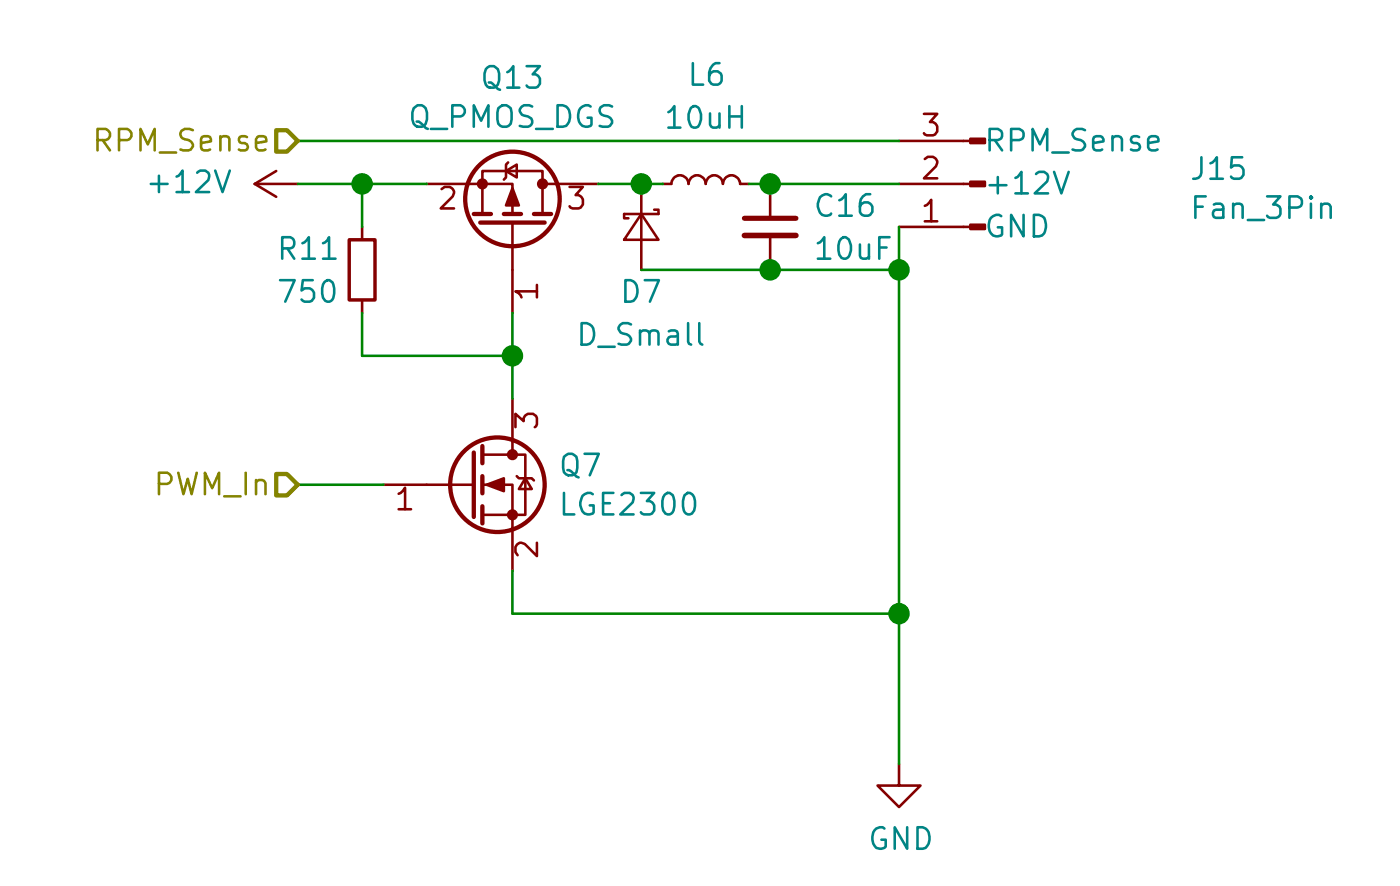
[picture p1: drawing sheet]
<svg xmlns="http://www.w3.org/2000/svg" width="83mm" height="52mm" viewBox="0 0 83 52" stroke-linecap="round" stroke-linejoin="round" font-family="sans-serif">
<path d="M53.2 45.2v1.2h1.2l-1.2 1.3-1.3-1.3h1.3" fill="none" stroke="#840000" stroke-width=".15"/>
<path d="M57.4 8.2h.8v.3h-.8z" fill="#840000"/>
<path d="M57.4 8.2h.8v.3h-.8z" fill="none" stroke="#840000" stroke-width=".15"/>
<path d="M57.4 10.7h.8v.3h-.8z" fill="#840000"/>
<path d="M57.4 10.7h.8v.3h-.8z" fill="none" stroke="#840000" stroke-width=".15"/>
<path d="M57.4 13.3h.8v.2h-.8z" fill="#840000"/>
<path d="M15.1 10.9h2.5M15.1 10.9l1.2 .7M16.3 10.1l-1.2 .8M53.2 8.3h4.2M53.2 10.9h4.2M53.2 13.4h4.2M57.4 13.3h.8v.2h-.8z" fill="none" stroke="#840000" stroke-width=".15"/>
<path d="M62.3 10.2l.5 1.2 .4-1.2" fill="none" stroke="#008484" stroke-width=".15"/>
<circle cx="29.4" cy="28.6" r="2.79" fill="none" stroke="#840000" stroke-width=".25"/>
<circle cx="30.3" cy="30.4" r=".25" fill="#840000"/>
<circle cx="30.3" cy="30.4" r=".25" fill="none" stroke="#840000" stroke-width=".15"/>
<circle cx="30.3" cy="26.9" r=".25" fill="#840000"/>
<g fill="none" stroke="#840000" stroke-width=".15">
<path d="M25.2 28.6h2.8M28.5 28.6h1.8v2.6M28.5 26.9h2.6v3.5h-2.6M30.3 26.1v.8"/>
<circle cx="30.3" cy="26.9" r=".25"/>
</g>
<path d="M28 26.7v3.9M28.5 26.4v1M28.5 28.1v1.1M28.5 29.9v1" fill="none" stroke="#840000" stroke-width=".25"/>
<path d="M28.8 28.6l1-.3v.7z" fill="#840000"/>
<path d="M22.7 28.6h2.5M28.8 28.6l1-.3v.7zM30.3 23.6v2.5M30.3 31.2v2.5M30.6 28.1l.1 .2h.7l.2 .1M31.1 28.3l.3 .6h-.7z" fill="none" stroke="#840000" stroke-width=".15"/>
<circle cx="30.3" cy="11.8" r="2.79" fill="none" stroke="#840000" stroke-width=".25"/>
<circle cx="28.5" cy="10.9" r=".25" fill="#840000"/>
<circle cx="28.5" cy="10.9" r=".25" fill="none" stroke="#840000" stroke-width=".15"/>
<circle cx="32.1" cy="10.9" r=".25" fill="#840000"/>
<g fill="none" stroke="#840000" stroke-width=".15">
<path d="M27.8 10.9h2.5v1.7M28.5 12.6v-2.5h3.6v2.5M30.3 13.2v2.8M32.1 10.9h.7"/>
<circle cx="32.1" cy="10.9" r=".25"/>
</g>
<path d="M28 12.6h1M28.4 13.2h3.8M29.8 12.6h1M31.6 12.6h1" fill="none" stroke="#840000" stroke-width=".25"/>
<path d="M30.3 11.1l.4 1h-.8z" fill="#840000"/>
<g fill="none" stroke="#840000" stroke-width=".15">
<path d="M21.4 13.4v.8M21.4 17.7v.8M25.2 10.9h2.6M29.9 10.1l.7-.4v.8zM30 9.6l-.1 .1v.8l-.1 .1M30.3 11.1l.4 1h-.8zM30.3 16v2.5M32.8 10.9h2.6M37.9 12.6l1 1.6h-2zM37.9 10.9v5.1M38.7 12.4h.2v.2h-2v.3h.3M39.2 10.9h.5a.51 .51 0 0 1 .5-.5 .51 .51 0 0 1 .5 .5 .51 .51 0 0 1 .5-.5 .51 .51 0 0 1 .5 .5 .51 .51 0 0 1 .5-.5 .51 .51 0 0 1 .5 .5 .51 .51 0 0 1 .6-.5 .51 .51 0 0 1 .5 .5h.5"/>
<path d="M45.5 10.9v2M45.5 13.9v2.1"/>
</g>
<path d="M44 13.9h3.1" fill="none" stroke="#840000" stroke-width=".33"/>
<path d="M44 12.9h3.1" fill="none" stroke="#840000" stroke-width=".3"/>
<path d="M20.7 14.2h1.5v3.5h-1.5z" fill="none" stroke="#840000" stroke-width=".2"/>
<path d="M17.6 10.9h7.6M17.6 8.3h35.6M21.4 18.5v2.5h8.9M21.4 10.9v2.5M30.3 18.5v5.1M35.4 10.9h3.8M37.9 16h15.3M44.3 10.9h8.9M53.2 13.4v31.8M17.6 28.6h5.1M30.3 33.7v2.6h22.9" fill="none" stroke="#008400" stroke-width=".15"/>
<path d="M16.3 7.7h.7l.6 .6-.6 .7h-.7zM16.3 28h.7l.6 .6-.6 .7h-.7z" fill="none" stroke="#848400" stroke-width=".25"/>
<circle cx="53.2" cy="36.3" r=".51" fill="#008400"/>
<circle cx="53.2" cy="36.3" r=".51" fill="none" stroke="#008400" stroke-width=".25"/>
<circle cx="21.4" cy="10.9" r=".51" fill="#008400"/>
<circle cx="21.4" cy="10.9" r=".51" fill="none" stroke="#008400" stroke-width=".25"/>
<circle cx="45.5" cy="15.9" r=".51" fill="#008400"/>
<circle cx="45.5" cy="15.9" r=".51" fill="none" stroke="#008400" stroke-width=".25"/>
<circle cx="30.3" cy="21" r=".51" fill="#008400"/>
<circle cx="30.3" cy="21" r=".51" fill="none" stroke="#008400" stroke-width=".25"/>
<circle cx="37.9" cy="10.9" r=".51" fill="#008400"/>
<circle cx="37.9" cy="10.9" r=".51" fill="none" stroke="#008400" stroke-width=".25"/>
<circle cx="45.5" cy="10.9" r=".51" fill="#008400"/>
<circle cx="45.5" cy="10.9" r=".51" fill="none" stroke="#008400" stroke-width=".25"/>
<circle cx="53.2" cy="15.9" r=".51" fill="#008400"/>
<circle cx="53.2" cy="15.9" r=".51" fill="none" stroke="#008400" stroke-width=".25"/>
<g font-size="1.8" fill="#008484">
<text x="28.6" y="5.3">Q13</text>
<text x="40.8" y="5.1">L6</text>
<text x="9.1" y="11.4">+12V</text>
<text x="24.1" y="7.6">Q_PMOS_DGS</text>
<text x="39.6" y="7.6">10uH</text>
<text x="58.2" y="11.5">+12V</text>
<text x="58.2" y="9">RPM_Sense</text>
<text x="70.6" y="10.6">J15</text>
<text x="16.6" y="15.4">R11</text>
<text x="16.7" y="17.9">750</text>
<text x="36.8" y="17.9">D7</text>
<text x="48.4" y="12.8">C16</text>
<text x="48.4" y="15.4">10uF</text>
<text x="58.2" y="14">GND</text>
<text x="70.8" y="13">Fan_3Pin</text>
<text x="34.4" y="20.4">D_Small</text>
<text x="33.2" y="28.2">Q7</text>
<text x="33.4" y="30.5">LGE2300</text>
<text x="51.3" y="50.2">GND</text>
</g>
<g font-size="1.8" fill="#848400">
<text x="5.9" y="9">RPM_Sense</text>
<text x="9.2" y="29.3">PWM_In</text>
</g>
<g font-size="1.8" fill="#840000">
<text x="54.6" y="10.6">2</text>
<text x="54.6" y="8.1">3</text>
<text x="26" y="12.4">2</text>
<text x="31.8" y="17.7" transform="rotate(-90 31.8 17.7)">1</text>
<text x="33.6" y="12.4">3</text>
<text x="54.6" y="13.2">1</text>
<text x="31.8" y="25.3" transform="rotate(-90 31.8 25.3)">3</text>
<text x="23.5" y="30.2">1</text>
<text x="31.8" y="32.9" transform="rotate(-90 31.8 32.9)">2</text>
</g>
</svg>
